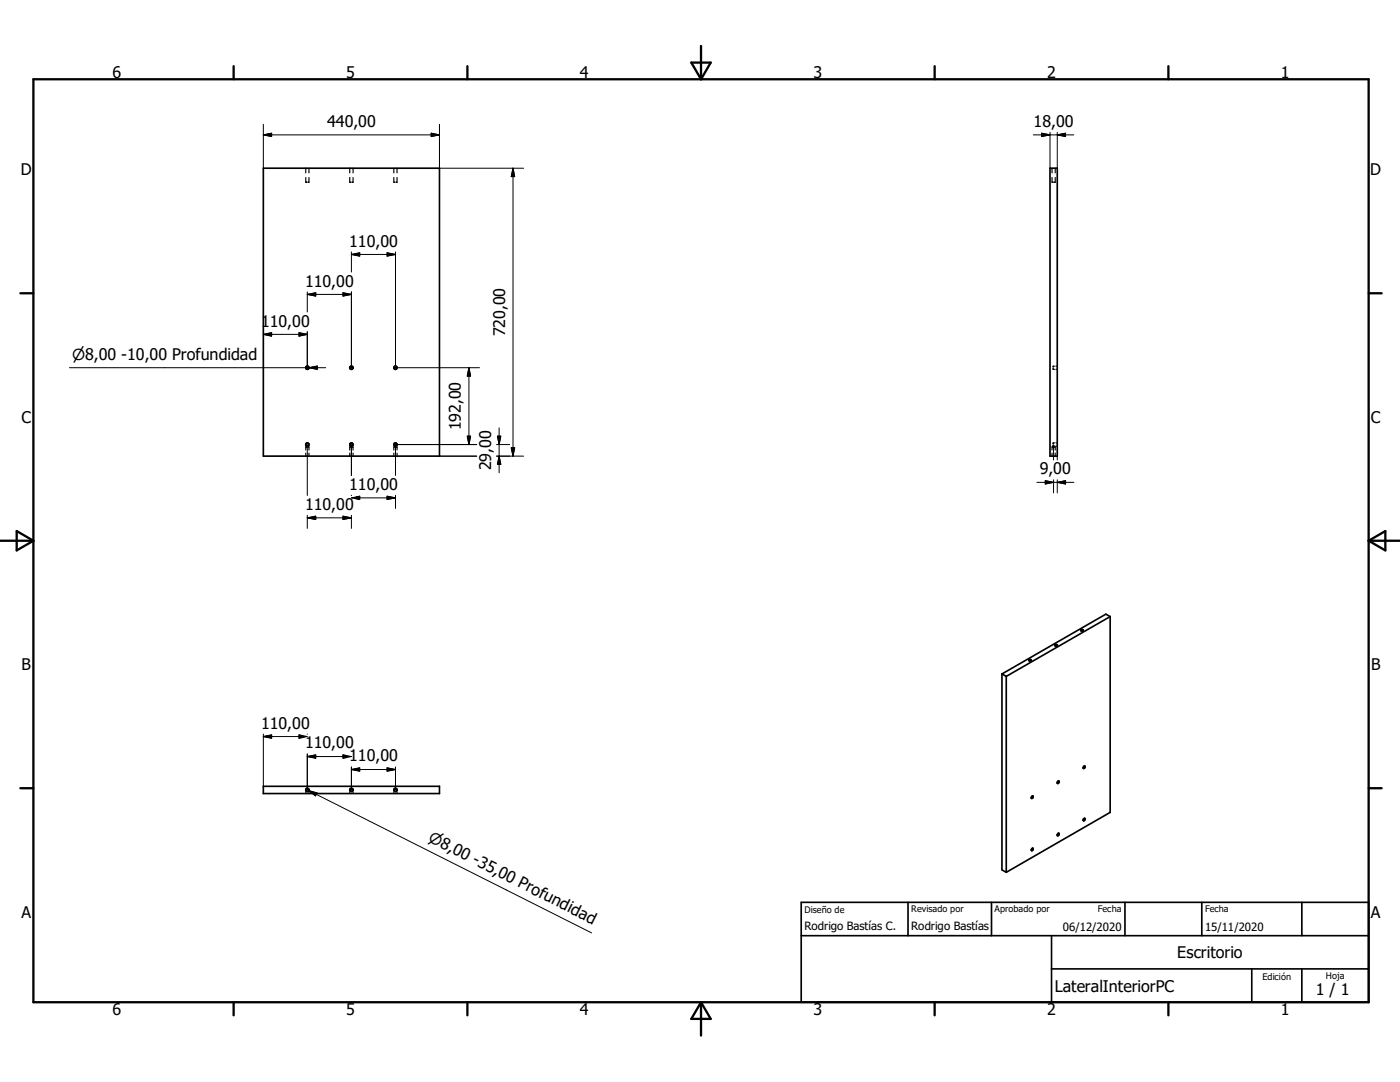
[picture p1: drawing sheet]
<svg xmlns="http://www.w3.org/2000/svg" width="279mm" height="216mm" viewBox="0 0 279 216" stroke-linecap="round" stroke-linejoin="round" font-family="sans-serif">
<g fill="none" stroke="#000" stroke-width=".23">
<path d="M61 36.4h.1M61 33.6v.9M61 35.4v1M61 36.4h.2M61.7 33.6v.9M61.7 35.4v1h-.3M69.8 33.6v.9M69.8 35.4v1h.2M70.5 33.6v.9M70.5 35.4v1h-.3M78.6 33.6v.9M78.6 35.4v1h.2"/>
<path d="M79.2 33.6v.9M79.2 35.4v1h-.2M210 36.4h.1M210 36.4h.2M210 33.6v.9M210 35.4v1M210.6 35.4v1h-.2M210.6 33.6v.9M210.2 73.5v.2h.3M210.5 73.1h-.3v.2M210.7 73.1h.3M210.7 73.7h.3"/>
<path d="M61 89.2h.1M61 89.2h.2M61 89.2v.6M61 90.4v.6M61.4 89.2h.3v.6M61.7 90.4v.6M69.8 90.4v.6M70 89.2h-.2v.6M70.2 89.2h.3v.6M70.5 90.4v.6M78.6 90.4v.6M78.8 89.2h-.2v.6"/>
<path d="M79 89.2h.2v.6M79.2 90.4v.6M210 89.2h.1M210 89.2h.2M210 89.2v.6M210 90.4v.6M210.2 89h.1M210.2 88.8v.2M210.2 89h.3M210.4 89.2h.2v.6M210.5 88.4h-.3v.2M210.6 90.4v.6"/>
<path d="M210.7 88.4h.3M210.7 89h.3M61 157.5h.1M61 157.5v.3M61 158.1v.2M61 157.5h.2M61.4 157.5h.3v.3M61.7 158.1v.2M69.8 158.1v.2M70 157.5h-.2v.3M70.2 157.5h.3v.3M70.5 158.1v.2"/>
<path d="M78.6 158.1v.2M78.8 157.5h-.2v.3M79 157.5h.2v.3M79.2 158.1v.2"/>
</g>
<g fill="none" stroke="#000" stroke-width=".33">
<path d="M52.6 33.6h35.1v57.4h-35.1zM209.5 33.6h1.5v57.4h-1.5zM200 134.5v39.1l.8 .5M200 134.5l.8 .5M200.8 135v39.1M205.3 131.7l.1-.1a.22 .22 0 0 1 .3 0 .22 .22 0 0 1 .1 .3h-.3zM210.5 128.7a.25 .25 0 0 1 .3-.1 .25 .25 0 0 1 .2 .2l-.4 .1zM215.7 125.7h.5a.24 .24 0 0 1-.3 .3 .24 .24 0 0 1-.2-.3zM221.6 123v39.1l-20.8 12M221.6 123l-.9-.5-20.7 12M221.6 123l-20.8 12M52.6 156.9h35.1v1.4h-35.1z"/>
<path d="M205.9 158.9l.2-.1 .1 .1-.2 .4-.2-.1zM211.1 155.9h.3v.2l-.3 .2h-.1zM216.3 152.9h.1a.25 .25 0 0 1 .1 .3 .25 .25 0 0 1-.3 .1zM205.9 169.4l.2-.1a.22 .22 0 0 1 0 .3 .22 .22 0 0 1-.3 0zM211.1 166.4l.3-.1-.2 .4h-.2zM216.2 163.4l.2-.1 .1 .1-.2 .4zM159.9 186.7h113.2M159.9 180.1h113.2v19.9h-113.2zM181.2 180.1v6.6M197.9 180.1v6.6M209.9 193.3h63.2M209.9 186.7v13.3"/>
<path d="M224.5 180.1v6.6M239.8 180.1v6.6M249.8 193.3v6.7M259.8 180.1v6.6M259.8 193.3v6.7"/>
<circle cx="61.3" cy="73.4" r=".33"/>
<circle cx="70.1" cy="73.4" r=".33"/>
<circle cx="78.9" cy="73.4" r=".32"/>
<circle cx="61.3" cy="88.7" r=".32"/>
<circle cx="70.1" cy="88.7" r=".32"/>
<circle cx="78.9" cy="88.7" r=".32"/>
<circle cx="61.3" cy="157.6" r=".33"/>
<circle cx="70.1" cy="157.6" r=".33"/>
<circle cx="78.9" cy="157.6" r=".32"/>
</g>
<g fill="none" stroke="#000" stroke-width=".46">
<path d="M6.7 15.8h266.4v184.2h-266.4zM46.6 13.2v2.6M93.3 13.2v2.6M138 12.5h3.8l-1.9 3.3zM139.9 9.2v6.6M186.5 13.2v2.6M233.2 13.2v2.6M4.1 58.5h2.6M273.1 58.5h2.6M0 107.9h6.7M3.3 106l3.4 1.9-3.4 1.9zM273.1 107.9h6.3"/>
<path d="M273.1 107.9l3.4-1.9v3.8zM4.1 157.3h2.6M273.1 157.3h2.6M46.6 200v2.6M93.3 200v2.6M139.9 200v6.6M139.9 200l1.9 3.3h-3.8zM186.5 200v2.6M233.2 200v2.6"/>
</g>
<g fill="none" stroke="#000" stroke-width=".2">
<path d="M52.6 26.9h35.1M52.6 26.9l1.6-.3v.6zM52.6 24.8v8.8M86.1 26.6l1.6 .3-1.6 .3zM87.7 24.8v8.8h16.8M102.4 33.6v57.4M102.4 33.6l.3 1.6h-.7zM206.2 26.9h8.1M207.9 26.6l1.6 .3-1.6 .3zM209.5 26.4v7.2M211 26.9l1.7-.3v.6zM211 26.4v7.2"/>
<path d="M61.3 58.2v4.1M61.3 58.7h8.8M61.3 58.7l1.7-.3v.7zM68.5 58.4l1.6 .3-1.6 .4zM70.1 50.3v4M70.1 58.2v15.2M70.1 50.8h8.8M70.1 50.8l1.7-.4v.7zM77.3 50.4l1.6 .4-1.6 .3zM78.9 50.3v23.1h16.8M13.9 73.4h51.1M52.6 66.7l1.6-.3v.7z"/>
<path d="M52.6 66.7h8.7M59.7 66.4l1.6 .3-1.6 .4zM61.3 66.2v7.2M61.7 73.4l1.6-.4v.7zM93.6 73.4v15.3M93.6 73.4l.3 1.6h-.6zM61.3 88.7v10.2M70.1 88.7v6.2M70.1 98.8v.1M71.1 99.1l.7-.1v.7l-.7-.2M71.1 99.3h7.8M77.3 99l1.6 .3-1.6 .4z"/>
<path d="M78.9 98.8v2.7M87.7 91h7.4M93.3 87h.6l-.3 1.7zM95.1 88.7h-16.2v6.2M99.1 91h5.4M99.1 88.7h2.6M99.3 87h.6l-.3 1.7zM99.6 85.4v8.9M99.6 91l.3 1.7h-.6zM102 89.3h.7l-.3 1.7zM206.9 96.2h7.4M208.6 95.9l1.7 .3-1.7 .4z"/>
<path d="M210.3 89.2v2.6M210.3 95.7v2.7M211 96.2l1.7-.3v.7zM211 91v.8M211 95.7v2.7M61.3 102.8v2.6M61.3 103.3l1.7-.3v.7zM61.3 103.3h8.8M68.5 103l1.6 .3-1.6 .4zM70.1 102.8v2.6M52.6 147l1.6-.4v.7zM52.6 146.5v10.4"/>
<path d="M52.6 147h7.8M60.4 146.8l-.7-.2v.7l.7-.1M61.3 146.5h.1M61.3 150.5v7.1M61.3 151l1.7-.4v.7zM61.3 151h7.9M61.6 157.8l56.5 28.3M61.6 157.8l1.7 .4-.3 .6zM69.2 150.8l-.7-.2v.7l.7-.1M70.1 153v4.6M70.1 153.5l1.7-.3v.7zM70.1 153.5h8.8"/>
<path d="M77.3 153.2l1.6 .3-1.6 .4zM78.9 153v4.6"/>
</g>
<g fill="#000" stroke="#000" stroke-width=".2">
<path d="M52.6 26.9l1.6-.3v.6zM86.1 26.6l1.6 .3-1.6 .3zM102.4 33.6l.3 1.6h-.7zM207.9 26.6l1.6 .3-1.6 .3zM211 26.9l1.7-.3v.6zM61.3 58.7l1.7-.3v.7zM68.5 58.4l1.6 .3-1.6 .4zM70.1 50.8l1.7-.4v.7zM77.3 50.4l1.6 .4-1.6 .3zM52.6 66.7l1.6-.3v.7zM59.7 66.4l1.6 .3-1.6 .4zM61.7 73.4l1.6-.4v.7z"/>
<path d="M93.6 73.4l.3 1.6h-.6zM70.1 99.3l1.7-.3v.7zM77.3 99l1.6 .3-1.6 .4zM93.3 87h.6l-.3 1.7zM99.3 87h.6l-.3 1.7zM99.6 91l.3 1.7h-.6zM102 89.3h.7l-.3 1.7zM208.6 95.9l1.7 .3-1.7 .4zM211 96.2l1.7-.3v.7zM61.3 103.3l1.7-.3v.7zM68.5 103l1.6 .3-1.6 .4zM52.6 147l1.6-.4v.7z"/>
<path d="M59.7 146.6l1.6 .4-1.6 .3zM61.3 151l1.7-.4v.7zM61.6 157.8l1.7 .4-.3 .6zM68.5 150.6l1.6 .4-1.6 .3zM70.1 153.5l1.7-.3v.7zM77.3 153.2l1.6 .3-1.6 .4z"/>
</g>
<g font-size="3.2">
<text x="22.5" y="15.6">6</text>
<text x="69.1" y="15.6">5</text>
<text x="115.7" y="15.6">4</text>
<text x="162.3" y="15.6">3</text>
<text x="209" y="15.6">2</text>
<text x="255.6" y="15.6">1</text>
<text x="65.3" y="25.4">440,00</text>
<text x="206.3" y="25.4">18,00</text>
<text x="4.1" y="35">D</text>
<text x="273.5" y="35">D</text>
<text x="69.7" y="49.2">110,00</text>
<text x="60.9" y="57.2">110,00</text>
<text x="52.1" y="65.2">110,00</text>
<text x="100.8" y="67.1" transform="rotate(-90 100.8 67.1)">720,00</text>
<text x="4.3" y="84.4">C</text>
<text x="92" y="85.9" transform="rotate(-90 92 85.9)">192,00</text>
<text x="273.6" y="84.4">C</text>
<text x="98" y="93.9" transform="rotate(-90 98 93.9)">29,00</text>
<text x="207.5" y="94.7">9,00</text>
<text x="60.9" y="101.8">110,00</text>
<text x="69.7" y="97.8">110,00</text>
<text x="4.3" y="133.7">B</text>
<text x="273.6" y="133.7">B</text>
<text x="52.1" y="145.4">110,00</text>
<text x="60.9" y="149.4">110,00</text>
<text x="69.7" y="151.9">110,00</text>
<text x="4.3" y="183.1">A</text>
<text x="273.6" y="183.1">A</text>
<text x="235" y="191.1">Escritorio</text>
<text x="210.5" y="197.9">LateralInteriorPC</text>
<text x="22.5" y="202.6">6</text>
<text x="69.1" y="202.6">5</text>
<text x="115.7" y="202.6">4</text>
<text x="162.3" y="202.6">3</text>
<text x="209" y="202.6">2</text>
<text x="255.6" y="202.6">1</text>
<text x="262.6" y="198.6">1 / 1</text>
</g>
<g font-size="3">
<text x="14.4" y="71.8">n8,00 -10,00 Profundidad</text>
<text x="85.3" y="167.9" transform="rotate(27 85.3 167.9)">n8,00 -35,00 Profundidad</text>
</g>
<g font-size="2.3">
<text x="160.5" y="185.5">Rodrigo Bastías C.</text>
<text x="181.9" y="185.5">Rodrigo Bastías</text>
<text x="212.1" y="185.7">06/12/2020</text>
<text x="240.5" y="185.7">15/11/2020</text>
</g>
<g font-size="1.8">
<text x="160.5" y="182.2">Diseño de</text>
<text x="181.9" y="182.1">Revisado por</text>
<text x="198.5" y="182.1">Aprobado por</text>
<text x="219.1" y="182.1">Fecha</text>
<text x="240.5" y="182.1">Fecha</text>
<text x="252" y="195.5">Edición</text>
<text x="264.6" y="195.3">Hoja</text>
</g>
</svg>
